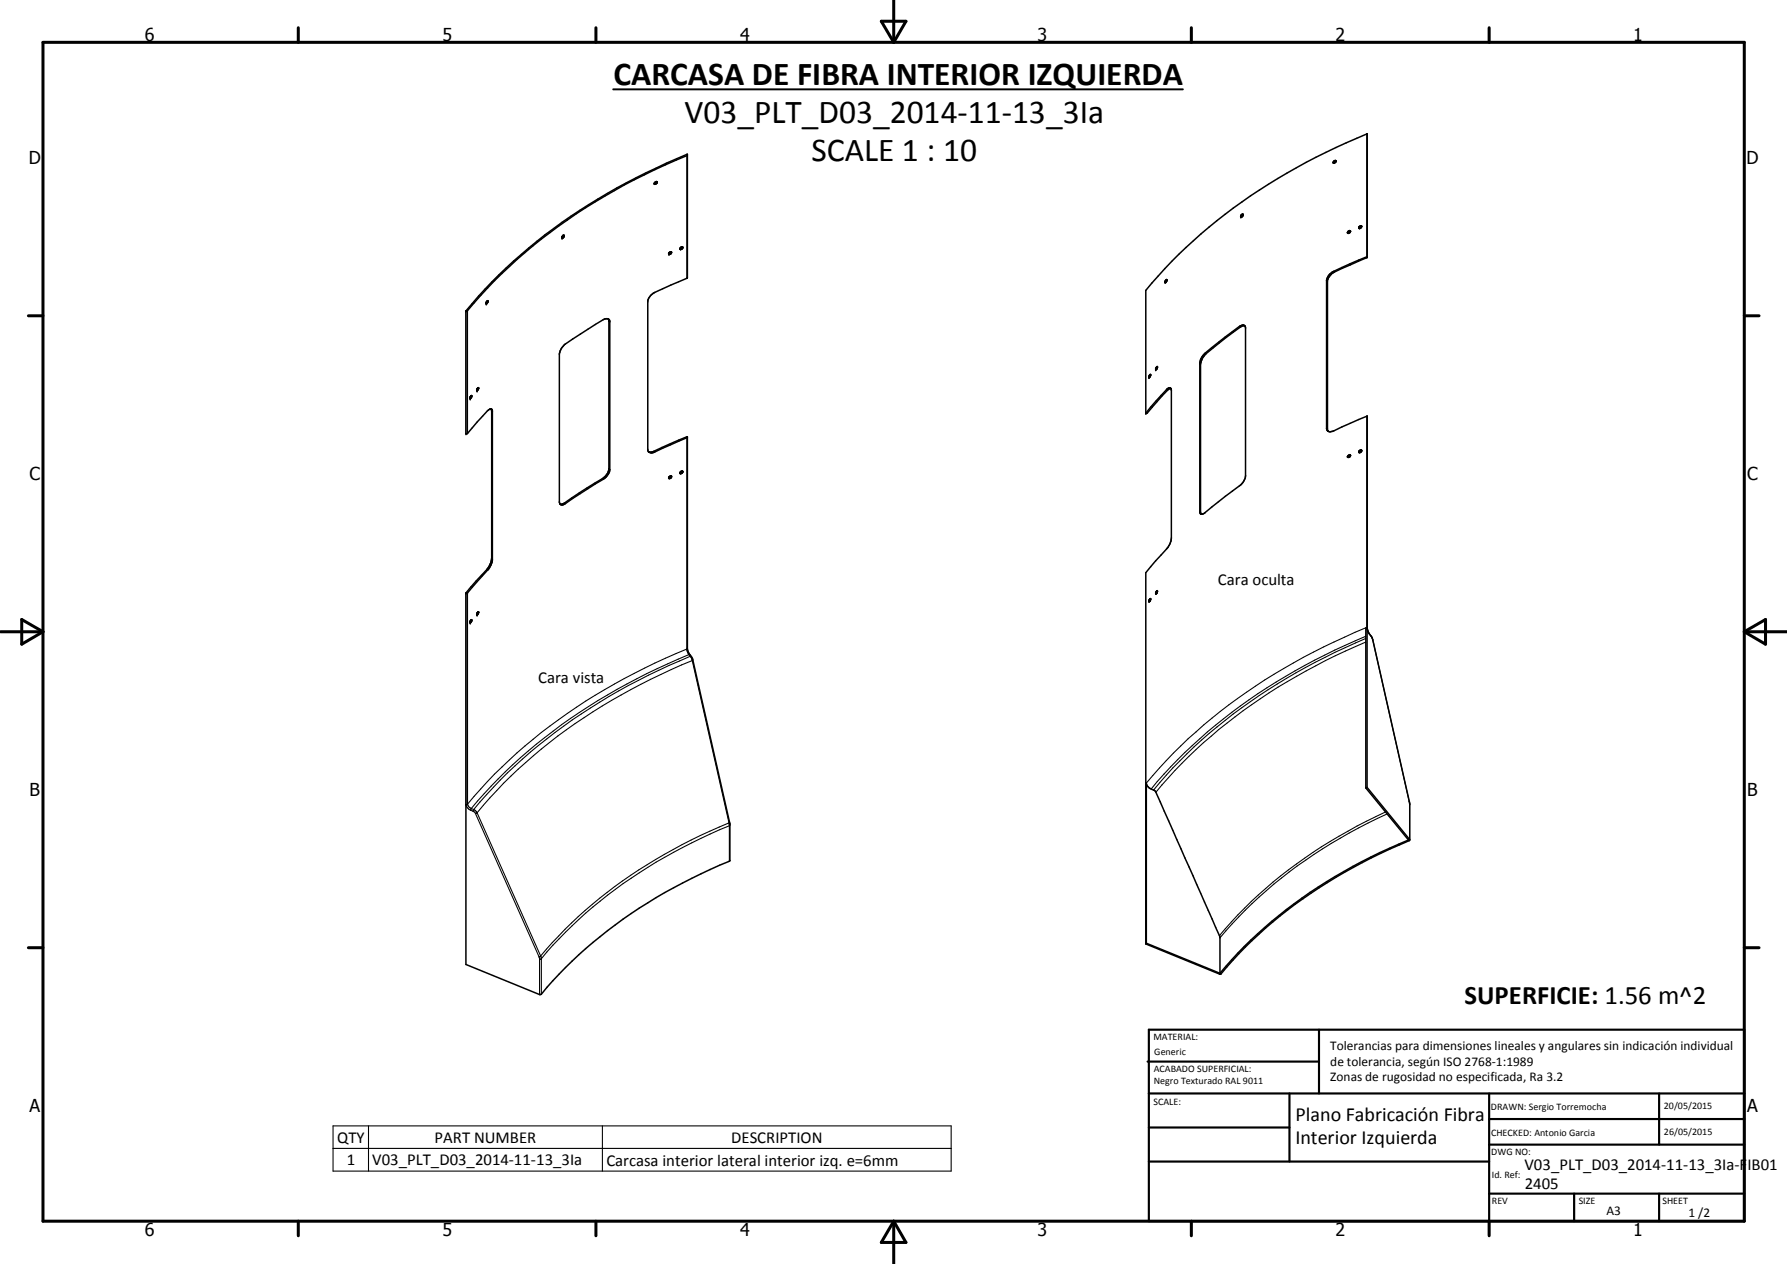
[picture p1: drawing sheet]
<svg xmlns="http://www.w3.org/2000/svg" width="420mm" height="297mm" viewBox="0 0 420 297" stroke-linecap="round" stroke-linejoin="round" font-family="sans-serif">
<g fill="none" stroke="#000" stroke-width=".35">
<path d="M161.6 36.4a134.8 134.8 0 0 0-47 31.3l-4.7 5.4h-.4M313.6 38h-.1M314 37.7l.1 .1M314.1 37.8a.38 .38 0 0 0-.5 .1 .38 .38 0 0 0 0 .5M314.1 37.9l-.5 .5M314.1 37.8v.1M314.1 37.9h.1M314.1 37.8l-.4 .6M321.4 31.5l.1 29-8 3.6-.8 .7-.6 1v35.2l.2 .4M321.4 31.5a135.6 135.6 0 0 0-47.5 31.6l-4.5 5.1v28.9M321.4 31.5v28.8M132.2 55.8h-.1"/>
<path d="M132.2 55.6h.1M132.3 55.4h.1M132.3 55.9h.1M132.4 55.5l-.1 .1M132.4 55.3l-.2 .3M132.4 55.3h.2M132.4 55.3l-.2 .5M132.6 55.3v.3l-.3 .4-.2-.1 .1-.3M132.6 55.3h.1M154.3 42.7l-.5 .5M154.3 42.7l-.4 .3-.1 .2M154.3 42.7h.2a.43 .43 0 0 1-.2 .5 .43 .43 0 0 1-.5 0"/>
<path d="M157.2 59.7l.2-.4 .4-.1v.4l-.4 .2M157.2 59.7l.2 .1M157.4 59.8h.1M157.7 59.2l-.1 .2-.4 .2M159.9 58.6h.1M160 58.2l.5-.2a.43 .43 0 0 1-.2 .5 .43 .43 0 0 1-.5 0zM160.3 58l-.5 .5M291.7 50.8h.1M291.8 50.5v.1M291.9 50.5l-.2 .4 .2 .1M291.9 50.4l.4-.1v.4l-.4 .3M291.9 50.4v.1"/>
<path d="M292.3 50.5l-.4 .5M316.9 54.8h.1M316.9 54.8h.2M316.9 54.5h.1M317.4 54.2h.1M317.5 54.5h-.1M317.5 54.4v-.1a.45 .45 0 0 0-.5 0 .45 .45 0 0 0-.1 .5M317.5 54.4l-.4 .4M317.5 54.4l-.3 .1-.1 .3M320.2 53.2l-.1 .3-.4 .2M320.2 53.2l-.2-.2a.38 .38 0 0 0-.4 .3 .38 .38 0 0 0 .1 .4M320.2 53.2l-.4 .2-.1 .3"/>
<path d="M109.5 73.1a127.6 127.6 0 0 1 44.8-33.6l7.3-3.3v29.1l-8 3.6-.8 .8-.5 1v35.1l.2 .4M109.5 73.1v28.8h.4l4.7-5.4 .7-.4h.2M114.4 71.1l-.1 .1M114.4 71l-.1 .1M114.4 71l.2-.3a.54 .54 0 0 1-.3 .7v-.2M114.5 70.8l-.2 .4M143 74.9l.2 .5v35l-.6 1.1-.8 .9-9.1 5.8-.5 .3h-.5M143 75l-.4-.1-.8 .2-7.1 4.6-1.9 1.2-1.1 1.6-.2 .6v35l.2 .4M143 75l.4 .5-.1 35.2-.3 .7-.9 1-9.2 6a.87 .87 0 0 1-1.2 .1M273.9 66.4h.1M274.1 66.4h-.2M274.3 66.1v.1"/>
<path d="M274.3 65.7l-.3 .2-.1 .5M274.3 65.7h.1M274.4 65.7v.3M274.4 66l-.3 .4M274.4 66l-.3 .3M292.7 76.6l-.9 .2a83.2 83.2 0 0 0-8.7 6.9l-.5 .6-.3 1.2v34.9l.1 .4M321.4 60.3l-7.8 3.5a2.98 2.98 0 0 0-1.7 2v35a1.1 1.1 0 0 0 1.7 .5l7.8-3.5M321.4 60.3l.1 .1M110.7 93.1l-.2 .6 .3-.2 .1-.5-.3 .3M112.2 91.5l-.1 .1M112.3 91.2l-.1 .3M112.4 91.1l.2 .2-.4 .6-.1-.3z"/>
<path d="M112.5 91.4v.1M115.5 96.1l.3 .4-.1 35.5-.9 1.9-4.9 5.4-.4 .1M115.5 96.2l.1 35-.2 1-.9 1.7-5 5.5M270.2 88.7v.1M270.5 88.3l-.3 .5M270.5 88.3v-.3h-.1l-.2 .3v.4M270.5 88.3l-.2 .3M271.9 86.2l.2-.1v.2l-.4 .6zM272.1 86.4l-.2 .4M272.1 86.5h.1M275.2 91.3l-.7 .4-4.7 5.3-.4 .1M275.3 91.3l.1 .4v35a3.9 3.9 0 0 1-1.1 2.3l-4.9 5.6v87.2"/>
<path d="M275.3 91.3a.62 .62 0 0 0-1 .3l-4.9 5.5M283 83.4l5.1-4.2 3.3-2.5 .8-.3 .6 .3v35.5l-.6 1.2-.5 .6-8.5 6.6a.67 .67 0 0 1-1.1-.2v-35.2l.2-.7zM321.4 97.8l.1 49.9 .3 1 .9 1.5 8.7 38.4 .1 8.8M321.4 97.8v87.2M152.5 106.2l.2 .1M152.7 106.3l.9-.2 8-3.4v49.8l.3 .8 .9 1.6 8.8 38.6v8.8a119.8 119.8 0 0 0-40.1 26.6l-4.2 4.7-.4 .1-17.4-7v-87.3M157.3 112.1v.1M157.4 112.5h.1M157.6 112.1l-.3 .3M157.6 112v.1M157.7 111.9l-.1 .1M157.7 111.8v.1"/>
<path d="M157.7 111.8l-.4 .3-.1 .2 .2 .2M157.7 111.8l.2 .1v.2l-.5 .4M157.8 111.8v.1M159.8 111.1l.1 .2M159.9 111.3h.1M160 110.9h.1M160.3 110.7l-.5 .5M160.3 110.7a.26 .26 0 0 1 .3 .3 .26 .26 0 0 1-.3 .2l-.3 .1M160.3 110.7l-.2 .1-.3 .3M161.6 102.7l-7.8 3.6-.5 .1-.6-.1M316.9 107.2h.1M316.9 107.1l.4-.3a.33 .33 0 0 1 .2 .4 .33 .33 0 0 1-.3 .3l-.4-.1z"/>
<path d="M317.4 106.9h.1M317.5 107l-.3 .2-.1 .3M319.7 105.8l.3-.1a.4 .4 0 0 1 0 .5 .4 .4 0 0 1-.5 .1zM320.1 106v.1M320.2 105.9l-.4 .1-.1 .4M271.8 139.1h.1M272.1 138.8l-.4 .4v.4l.4-.4M272.1 138.9l-.2 .5M272.1 138.8v.1M272.1 139.1h.1M110.5 146l.4-.4-.1 .6-.2 .2-.1-.1M110.5 146.2v.1"/>
<path d="M110.5 146v.2M110.6 145.9v.1M110.6 145.9l-.1 .2M110.7 145.8l-.1 .1M110.9 146l-.1 .1M112.3 143.9l-.1 .3M112.4 143.8l-.3 .4M112.4 143.8h.1M112.5 143.8l.1 .2-.4 .5h-.1l.1-.3M270.3 140.8l.2-.1v.2l-.3 .5zM270.4 141.2l-.1 .1M270.4 141.1v.1"/>
<path d="M270.5 141.1h-.1M270.5 141l-.1 .1M321.1 147.5v37.7M269.5 184v37.7M269.5 184.2a2.82 2.82 0 0 0 2.1 1.6l15.2 34.2v8.7M321.1 185.2l10.1 12.2a113.7 113.7 0 0 0-43 29.7l-1.4 1.6M321.4 185l-.3 .2M321.4 185l10.1 12.4M331.5 197.4l-.1 .1a118 118 0 0 0-40.1 26.6l-4.2 4.8h-.3l-17.4-7.1M269.5 221.7l-.1 .1M269.5 221.7l17.3 7"/>
</g>
<g fill="#000">
<circle cx="161.6" cy="36.2" r=".18"/>
<circle cx="321.4" cy="31.5" r=".18"/>
<circle cx="132.2" cy="56" r=".18"/>
<circle cx="157.3" cy="59.7" r=".18"/>
<circle cx="291.7" cy="51" r=".18"/>
<circle cx="292.2" cy="50.3" r=".18"/>
<circle cx="109.5" cy="73.1" r=".18"/>
<circle cx="114.3" cy="71.4" r=".18"/>
<circle cx="114.7" cy="70.7" r=".18"/>
<circle cx="274.3" cy="65.7" r=".18"/>
<circle cx="321.4" cy="60.3" r=".18"/>
<circle cx="110.6" cy="93.7" r=".18"/>
<circle cx="110.9" cy="93" r=".18"/>
<circle cx="112.2" cy="91.9" r=".18"/>
<circle cx="112.5" cy="91.1" r=".18"/>
<circle cx="269.4" cy="97.1" r=".18"/>
<circle cx="270.1" cy="88.7" r=".18"/>
<circle cx="270.4" cy="88" r=".18"/>
<circle cx="271.7" cy="86.9" r=".18"/>
<circle cx="272.1" cy="86.1" r=".18"/>
<circle cx="321.4" cy="97.8" r=".18"/>
<circle cx="109.5" cy="101.9" r=".18"/>
<circle cx="161.6" cy="102.6" r=".18"/>
<circle cx="320.1" cy="105.8" r=".18"/>
<circle cx="109.5" cy="139.4" r=".18"/>
<circle cx="272.1" cy="138.8" r=".18"/>
<circle cx="110.6" cy="146.4" r=".18"/>
<circle cx="110.9" cy="145.7" r=".18"/>
<circle cx="112.2" cy="144.5" r=".18"/>
</g>
<g fill="none" stroke="#000" stroke-width=".25">
<path d="M161.5 36.6v28.8M321.4 31.5v28.8M109.5 73.1v28.8M109.9 73v28.9M143.2 75.5l.2 .1M291.4 76.7l.3 .1M311.9 66l.2 .2M313.6 63.8l.2 .1M115.6 96.6l.2 .2M274.3 91.6l.2 .1M282.1 85.5l.2 .1M283.4 83l.1 .1"/>
<path d="M321.4 97.8v49.8l.7 1.5M132.7 118.2l.2 .2M141.6 112.5l.2 .1M143.2 110.2l.2 .1M153.7 106l.3 .2M161.5 102.9v49.9l.5 1M311.9 100.6l.2 .2M109.5 139.4v49.8l.4 .6 .7 .6M109.9 139.3v49.7M114.5 133.9l.1 .1M115.6 131.2l.2 .2M282.1 120.1l.2 .2"/>
<path d="M161.6 152.3v.1a139.4 139.4 0 0 0-45.3 29.5l-6.4 7.1M162 153.8h.2M162 153.8l.3 .4M162 153.8a133.1 133.1 0 0 0-48.1 32.7l-3.1 3.5M162.3 154.2l.2 .1M162.3 154.2l.5 1M162.3 154.2a137 137 0 0 0-44.7 29.1l-6.2 6.9M162.8 155.2l8.6 38.2M162.8 155.2a129.8 129.8 0 0 0-47.6 32.3l-3 3.5M162.9 155.1l-.1 .1M321.1 147.5a135.3 135.3 0 0 0-46.9 31.2l-4.7 5.3M321.1 149.5a131.5 131.5 0 0 0-49 34.1l-1.4 1.8"/>
<path d="M321.1 150a135 135 0 0 0-45.4 30.5l-4.5 5.2M321.1 150.9a132.4 132.4 0 0 0-44.8 30.2l-4.5 5.1M321.4 147.4l.1 .1M322 149.1h.1M322.1 149.1h.1M322.1 149.1l.3 .4M322.4 149.5h.1M322.4 149.5l.3 .7M322.7 150.2h.1M322.7 150.2l8.6 38.2M109.9 189l.4 .7 .5 .3M109.9 189h-.4"/>
<path d="M110.6 190.4l.6 .2M110.8 190l.6 .2M110.8 190l-.2 .4M111.2 190.6l.6 .6M111.4 190.2l.8 .8M111.4 190.2l-.2 .4M111.8 191.2l14.9 33.6M112.2 191l14.9 33.7M112.2 191l-.4 .2M171.4 193.4l.1 9M171.4 193.4a113.6 113.6 0 0 0-42.9 29.7l-1.4 1.6M171.5 193.2l-.1 .2"/>
<path d="M171.6 193.8v.1a118.4 118.4 0 0 0-41.6 28.2l-2.7 3.2-.4 .1M325.8 190.8a111.3 111.3 0 0 0-39.1 29.1M326.2 191.3a109.6 109.6 0 0 0-39.4 29.1M331.3 188.4l.1 8.9M331.3 188.4h.1M331.4 189l.1 .1M126.7 224.8l.2 .5v8.4M127.1 224.7l.2 .5v8.4M127.1 224.7l-.4 .1M78.3 264.6h145.3v10.6h-145.3zM78.3 269.9h145.3M86.6 264.6v10.6"/>
<path d="M141.6 264.6v10.6"/>
</g>
<path d="M144.2 21h133.9" fill="none" stroke="#000" stroke-width=".46"/>
<g fill="none" stroke="#000" stroke-width=".71">
<path d="M10.1 9.9h400v277.1h-400zM70.1 6.5v3.4M140.1 6.5v3.4M207.2 5h5.8l-2.9 4.9zM210.1 0v9.9M280.1 6.5v3.4M350.1 6.5v3.4M6.7 74.2h3.4M410.1 74.2h3.5M.1 148.5h10M5.1 145.6l5 2.9-5 2.9zM410.1 148.5h10"/>
<path d="M410.1 148.5l5-2.9v5.8zM6.7 222.7h3.4M410.1 222.7h3.5M70.1 287v3.4M140.1 287v3.4M210.1 287v10M210.1 287l2.9 5h-5.8zM280.1 287v3.4M350.1 287v3.4"/>
</g>
<g fill="none" stroke="#000" stroke-width=".51">
<path d="M269.8 249.5h40.3M270.1 242h140v45h-140zM270.1 257h140M303.2 257v16M310.1 242v15M350.1 257v30M390.1 257v12M270.1 265h33.1M270.1 273h80M350.1 269h60M350.1 263h60M350.1 280.5h60"/>
<path d="M370.1 280.5v6.5M390.1 280.5v6.5"/>
</g>
<g font-size="7.9">
<text x="144.2" y="19.9">CARCASA DE FIBRA INTERIOR IZQUIERDA</text>
<text x="160.9" y="28.9">V03_PLT_D03_2014-11-13_3Ia</text>
<text x="190.8" y="37.9">SCALE 1 : 10</text>
</g>
<text font-size="6.3" x="344.3" y="235.9">SUPERFICIE: 1.56 m^2</text>
<g font-size="4.7">
<text x="304.6" y="263.5">Plano Fabricación Fibra</text>
<text x="304.6" y="268.9">Interior Izquierda</text>
</g>
<g font-size="4.2">
<text x="34" y="9.6">6</text>
<text x="104" y="9.6">5</text>
<text x="174" y="9.6">4</text>
<text x="244" y="9.6">3</text>
<text x="314" y="9.6">2</text>
<text x="384" y="9.6">1</text>
<text x="6.8" y="38.7">D</text>
<text x="410.6" y="38.7">D</text>
<text x="7" y="112.9">C</text>
<text x="410.8" y="112.9">C</text>
<text x="7" y="187.1">B</text>
<text x="410.8" y="187.1">B</text>
<text x="7" y="261.4">A</text>
<text x="410.8" y="261.4">A</text>
<text x="34" y="290.4">6</text>
<text x="104" y="290.4">5</text>
<text x="174" y="290.4">4</text>
<text x="244" y="290.4">3</text>
<text x="314" y="290.4">2</text>
<text x="384" y="290.4">1</text>
</g>
<g font-size="3.9">
<text x="286.3" y="137.5">Cara oculta</text>
<text x="126.5" y="160.5">Cara vista</text>
<text x="79.2" y="268.5">QTY</text>
<text x="102.2" y="268.5">PART NUMBER</text>
<text x="171.9" y="268.5">DESCRIPTION</text>
<text x="81.5" y="273.8">1</text>
<text x="87.5" y="273.8">V03_PLT_D03_2014-11-13_3Ia</text>
<text x="142.6" y="273.9">Carcasa interior lateral interior izq. e=6mm</text>
<text x="358.5" y="275">V03_PLT_D03_2014-11-13_3Ia-FIB01</text>
<text x="358.5" y="279.4">2405</text>
</g>
<g font-size="3.1">
<text x="312.7" y="246.8">Tolerancias para dimensiones lineales y angulares sin indicación individual</text>
<text x="312.7" y="250.4">de tolerancia, según ISO 2768-1:1989</text>
<text x="312.7" y="254">Zonas de rugosidad no especificada, Ra 3.2</text>
<text x="377.7" y="285.6">A3</text>
<text x="397" y="285.9">1 /2</text>
</g>
<g font-size="2.4">
<text x="271.2" y="244.4">MATERIAL:</text>
<text x="271.3" y="252">ACABADO SUPERFICIAL:</text>
<text x="271.4" y="247.9">Generic</text>
<text x="271.3" y="254.6">Negro Texturado RAL 9011</text>
<text x="271.2" y="259.7">SCALE:</text>
<text x="350.6" y="260.8">DRAWN: Sergio Torremocha</text>
<text x="391.2" y="260.6">20/05/2015</text>
<text x="350.6" y="267">CHECKED: Antonio Garcia</text>
<text x="391.2" y="266.7">26/05/2015</text>
<text x="350.6" y="271.4">DWG NO:</text>
<text x="350.8" y="276.9">Id. Ref:</text>
<text x="350.8" y="282.8">REV</text>
<text x="371.2" y="282.9">SIZE</text>
<text x="390.9" y="282.9">SHEET</text>
</g>
</svg>
